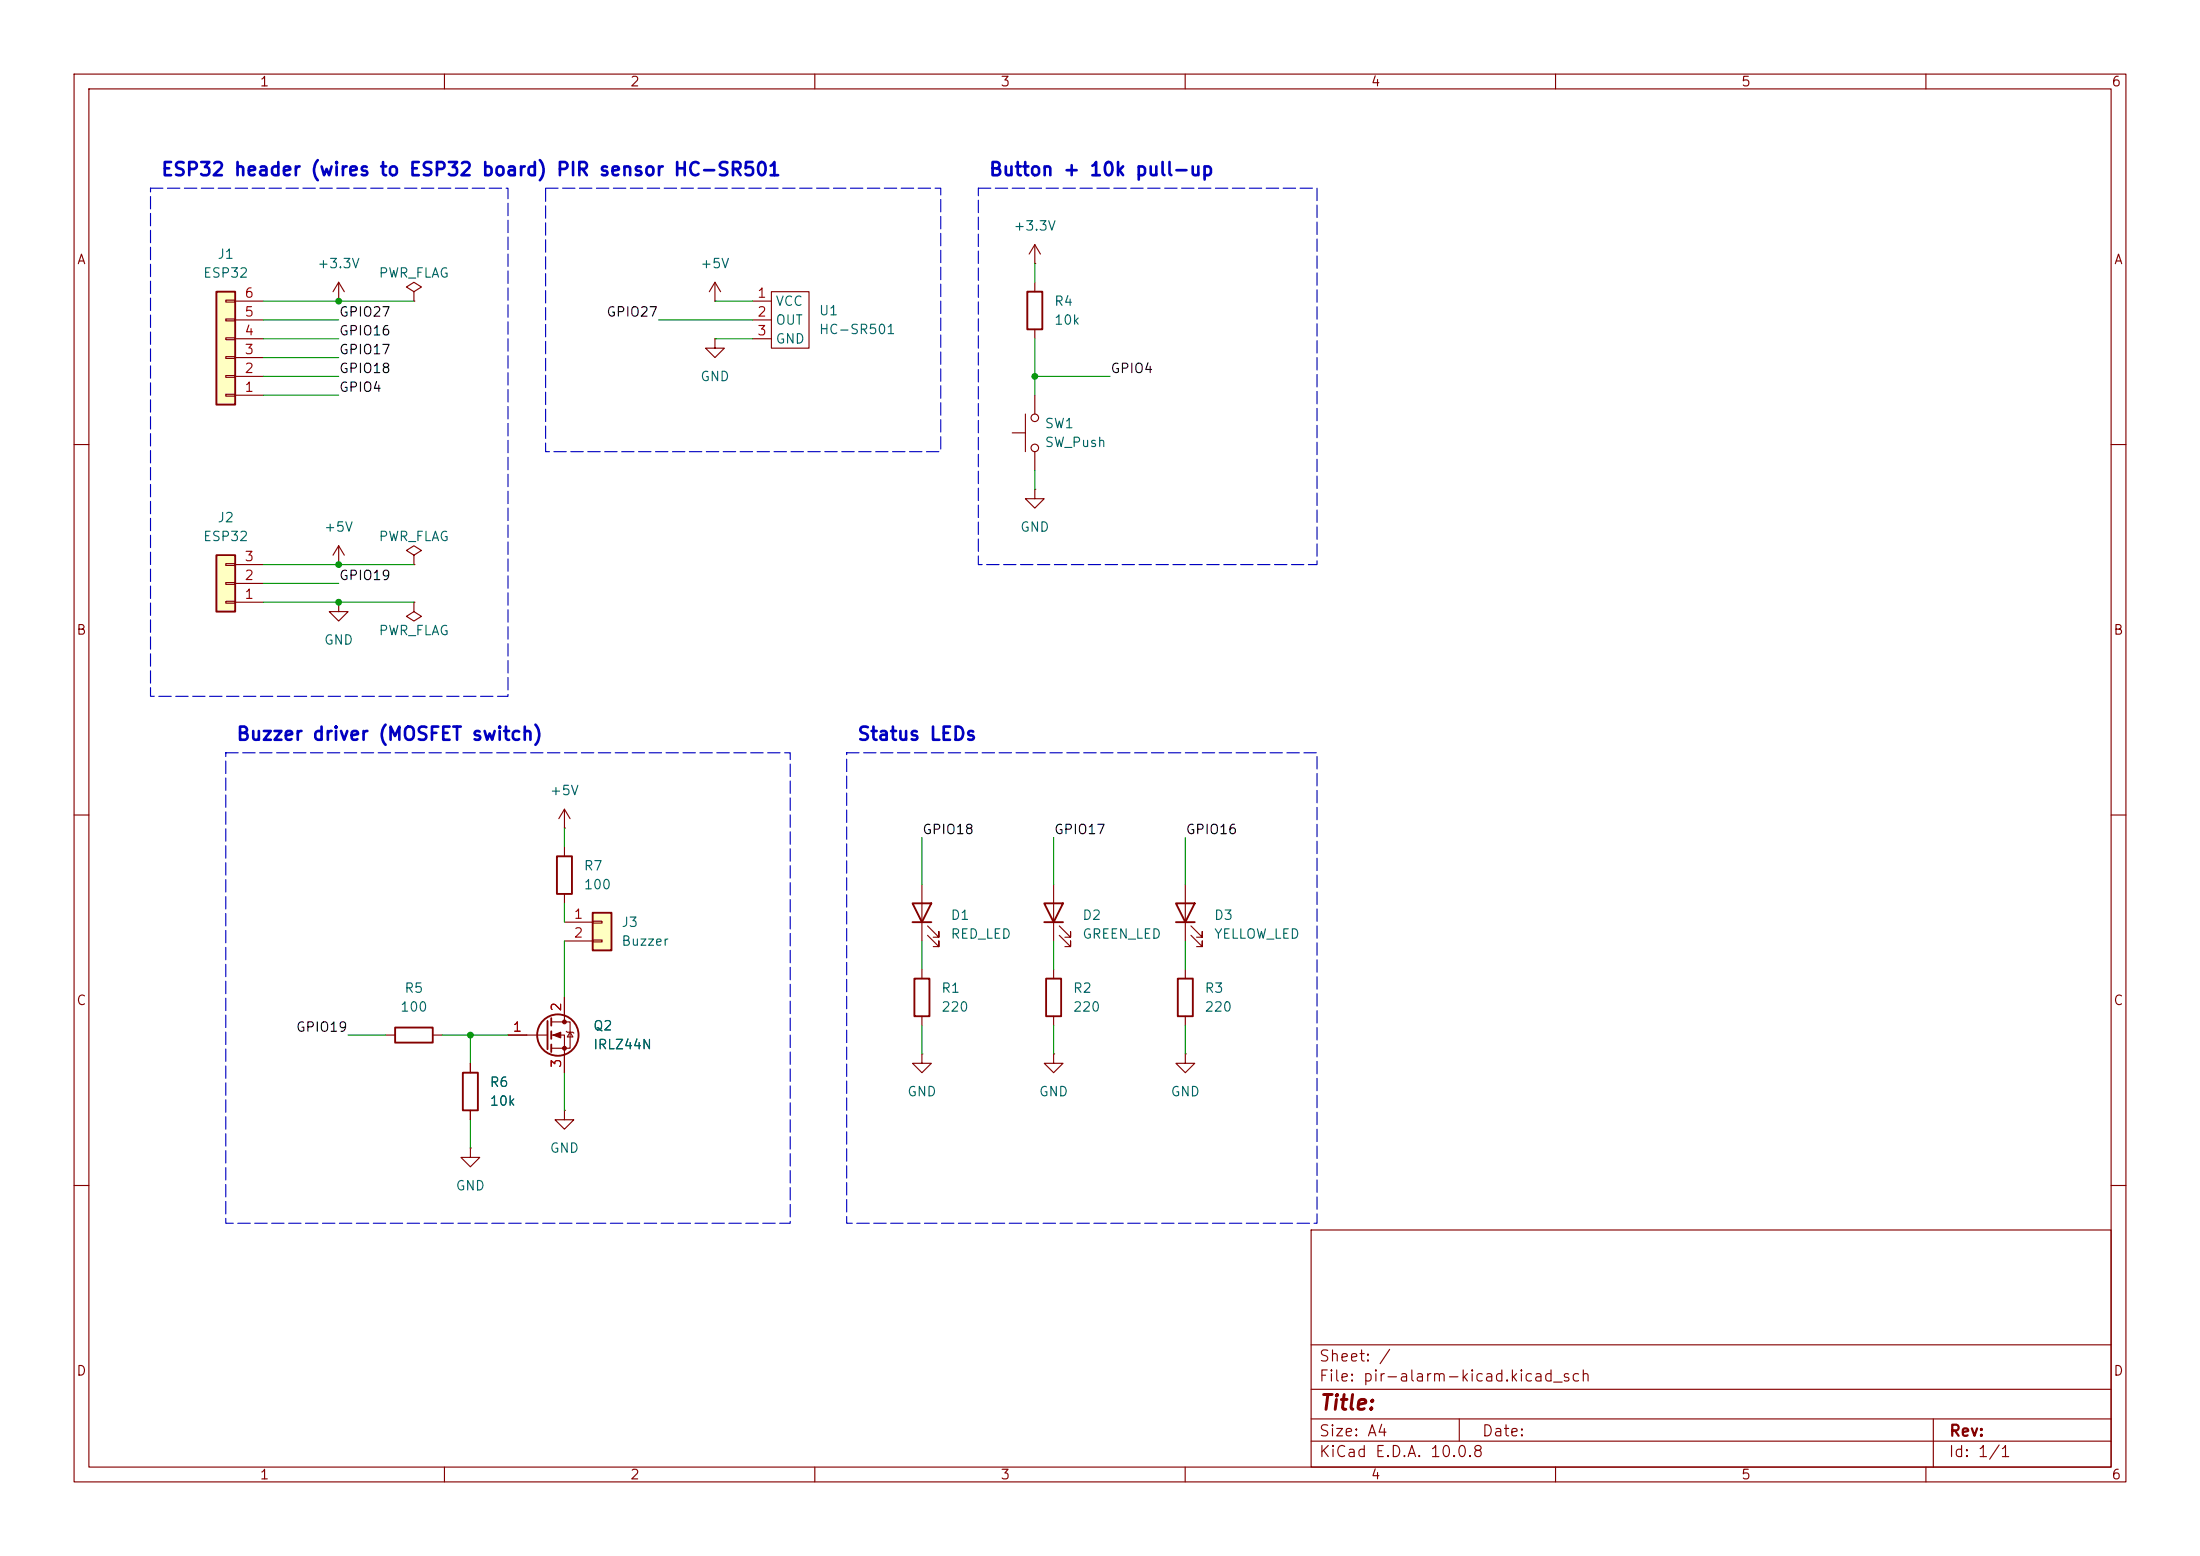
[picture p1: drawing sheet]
<svg xmlns="http://www.w3.org/2000/svg" width="297mm" height="210mm" viewBox="0 0 297 210" stroke-linecap="round" stroke-linejoin="round" font-family="sans-serif">
<g fill="none" stroke="#840000" stroke-width=".15">
<path d="M10 10h277v190h-277zM12 12h273v186h-273zM60 10v2M110 10v2M160 10v2M210 10v2M260 10v2M10 60h2M285 60h2M10 110h2M285 110h2M10 160h2"/>
<path d="M177 166h108v32h-108zM285 160h2M60 198v2M110 198v2M160 198v2M177 194.5h108M177 191.5h108M177 187.5h108M177 181.5h108M197 191.5v3M210 198v2M260 198v2"/>
<path d="M261 191.5v6.5"/>
</g>
<path d="M29.2 39.4h2.5v15.2h-2.5z" fill="#ffffc2"/>
<path d="M29.2 39.4h2.5v15.2h-2.5z" fill="none" stroke="#840000" stroke-width=".25"/>
<g fill="none" stroke="#840000" stroke-width=".15">
<path d="M45.7 38.1l-.7 1.3M45.7 38.1l.8 1.3M45.7 38.1v2.5M55.9 39.4l1-.7-1-.6-1 .6 1 .7v1.2M30.5 53.2h1.2v.3h-1.2zM30.5 50.7h1.2v.2h-1.2zM30.5 48.1h1.2v.3h-1.2zM30.5 45.6h1.2v.2h-1.2zM30.5 43.1h1.2v.2h-1.2zM30.5 40.5h1.2v.3h-1.2zM31.7 53.3h3.9M31.7 50.8h3.9"/>
<path d="M31.7 48.3h3.9M31.7 45.7h3.9M31.7 43.2h3.9M31.7 40.6h3.9M45.7 40.6h.1M55.9 40.6h.1M45.7 76.2h.1M45.7 73.7v2.5M45.7 73.7l-.7 1.2M45.7 73.7l.8 1.2M55.9 81.3v1.3l1 .6-1 .6-1-.6 1-.6M55.9 81.3h.1"/>
<path d="M160 142.2v1.3h1.3l-1.3 1.3-1.3-1.3h1.3M160 142.2h.1"/>
</g>
<path d="M80 123.2h2.5v5.1h-2.5z" fill="#ffffc2"/>
<g fill="none" stroke="#840000" stroke-width=".25">
<path d="M138.7 39.4h2v5.1h-2zM73.9 137.8v3.8M74.4 137.4v1M74.4 139.2v1M80 123.2h2.5v5.1h-2.5zM74.4 141v1"/>
<circle cx="75.3" cy="139.7" r="2.79"/>
</g>
<g fill="none" stroke="#840000" stroke-width=".15">
<path d="M96.5 38.1l-.7 1.3M96.5 38.1l.8 1.3M96.5 38.1v2.5M139.7 38.1v1.3M96.5 40.6h.1M139.7 44.5v1.2M68.6 139.7h5.3M74.4 137.9h2.6v3.6h-2.6M74.4 139.7h1.8v5.1M76.2 124.5h3.8M76.2 127h3.8M76.2 134.6v3.3"/>
<path d="M76.5 139.2l.1 .1h.7l.2 .1M77 139.3l.3 .7h-.7zM80 124.3h1.3v.3h-1.3zM80 126.9h1.3v.2h-1.3zM63.5 154.9v1.3h1.3l-1.3 1.3-1.3-1.3h1.3M63.5 154.9h.1"/>
</g>
<g fill="#840000" stroke="#840000" stroke-width=".15">
<path d="M74.7 139.7l1-.4v.8z"/>
<circle cx="76.2" cy="137.9" r=".25"/>
<circle cx="76.2" cy="141.5" r=".25"/>
</g>
<path d="M29.2 74.9h2.5v7.7h-2.5z" fill="#ffffc2"/>
<g fill="none" stroke="#840000" stroke-width=".25">
<path d="M29.2 74.9h2.5v7.7h-2.5zM75.2 115.6h2v5.1h-2zM53.3 138.7h5.1v2h-5.1zM123.2 121.9h2.5l-1.2 2.6zM123.2 124.5h2.5M123.4 132.1h2.1v5.1h-2.1zM141 121.9h2.5l-1.3 2.6zM141 124.5h2.5M141.2 132.1h2.1v5.1h-2.1zM158.7 121.9h2.6l-1.3 2.6zM158.7 124.5h2.6M159 132.1h2v5.1h-2z"/>
<path d="M62.5 144.8h2v5.1h-2z"/>
</g>
<g fill="none" stroke="#840000" stroke-width=".15">
<path d="M104.1 39.4h5.1v7.6h-5.1zM139.7 35.6h.1M139.7 33l-.8 1.3M139.7 33l.8 1.3M139.7 33v2.6M96.5 45.7v1.3h1.3l-1.3 1.3-1.3-1.3h1.3M96.5 45.7h.1M101.6 40.6h2.5M101.6 43.2h2.5M101.6 45.7h2.5M136.7 58.4h1.7M138.4 55.9v5.1"/>
<path d="M139.7 53.3v2.6M30.5 78.6h1.2v.3h-1.2zM30.5 76.1h1.2v.2h-1.2zM31.7 78.7h3.9M31.7 76.2h3.9M55.9 74.9l1-.6-1-.6-1 .6 1 .6v1.3M55.9 76.2h.1M139.7 66v1.3h1.3l-1.3 1.3-1.3-1.3h1.3M139.7 66h.1M139.7 61v2.5M30.5 81.2h1.2v.2h-1.2zM31.7 81.3h3.9"/>
<path d="M45.7 81.3v1.3h1.3l-1.3 1.2-1.3-1.2h1.3M45.7 81.3h.1M76.2 111.8h.1M76.2 109.2l-.8 1.3M76.2 109.2l.8 1.3M76.2 109.2v2.6M76.2 114.3v1.3M124.5 119.4v7.6M142.2 119.4v7.6M160 119.4v7.6M52.1 139.7h1.2M58.4 139.7h1.3"/>
<path d="M68.6 139.7h2.5M76.2 120.7v1.2M76.2 134.6v2.6M124.5 130.8v1.3M124.5 137.2v1.2M125.2 126.2l1.5 1.6v-.8v.8h-.7M125.2 125l1.5 1.5v-.8v.8h-.7M142.2 130.8v1.3M142.2 137.2v1.2M143 126.2l1.5 1.6v-.8v.8h-.7M143 125l1.5 1.5v-.8v.8h-.7M160 130.8v1.3"/>
<path d="M160 137.2v1.2M160.8 126.2l1.5 1.6v-.8v.8h-.8M160.8 125l1.5 1.5v-.8v.8h-.8M63.5 143.5v1.3M63.5 149.9v1.2M76.2 149.9v1.2h1.3l-1.3 1.3-1.3-1.3h1.3M76.2 149.9h.1M76.2 142.2v2.6M124.5 142.2v1.3h1.2l-1.2 1.3-1.3-1.3h1.3M124.5 142.2h.1M142.2 142.2v1.3h1.3l-1.3 1.3-1.2-1.3h1.2M142.2 142.2h.1"/>
<circle cx="139.7" cy="56.4" r=".51"/>
<circle cx="139.7" cy="60.5" r=".51"/>
</g>
<g fill="none" stroke="#009600" stroke-width=".15">
<path d="M139.7 35.6v2.5M35.6 50.8h10.1M35.6 48.3h10.1M35.6 45.7h10.1M35.6 40.6h20.3M35.6 53.3h10.1M35.6 43.2h10.1M88.9 43.2h12.7M96.5 45.7h5.1M96.5 40.6h5.1M139.7 50.8h10.2M139.7 45.7v7.6"/>
<path d="M35.6 78.7h10.1M35.6 76.2h20.3M139.7 63.5v2.5M35.6 81.3h20.3M76.2 111.8v2.5M124.5 113v6.4M142.2 113v6.4M160 113v6.4M47 139.7h5.1M59.7 139.7h8.9M63.5 139.7v3.8M76.2 121.9v2.6"/>
<path d="M76.2 127v7.6M124.5 127v3.8M124.5 138.4v3.8M142.2 127v3.8M142.2 138.4v3.8M160 127v3.8M160 138.4v3.8M63.5 151.1v3.8M76.2 144.8v5.1"/>
</g>
<path d="M20.3 25.4h48.3v68.6h-48.3zM73.7 25.4h53.3v35.6h-53.3zM132.1 25.4h45.7v50.8h-45.7zM30.5 101.6h76.2v63.5h-76.2zM114.3 101.6h63.5v63.5h-63.5z" fill="none" stroke="#0000c2" stroke-width=".15" stroke-dasharray="1.7 .6"/>
<g fill="#009600">
<circle cx="45.7" cy="40.6" r=".46"/>
<circle cx="45.7" cy="76.2" r=".46"/>
<circle cx="45.7" cy="81.3" r=".46"/>
<circle cx="63.5" cy="139.7" r=".46"/>
<circle cx="139.7" cy="50.8" r=".46"/>
</g>
<text font-size="2" fill="#840000" x="178" y="190.8">Title:</text>
<g font-size="1.8" fill="#0000c2">
<text x="21.6" y="24.2">ESP32 header (wires to ESP32 board) PIR sensor HC-SR501</text>
<text x="133.4" y="24.2">Button + 10k pull-up</text>
<text x="31.8" y="100.4">Buzzer driver (MOSFET switch)</text>
<text x="115.6" y="100.4">Status LEDs</text>
</g>
<g font-size="1.5" fill="#840000">
<text x="178" y="184.1">Sheet: /</text>
<text x="178" y="186.8">File: pir-alarm-kicad.kicad_sch</text>
<text x="178" y="197">KiCad E.D.A. 10.0.8</text>
<text x="178" y="194.2">Size: A4</text>
<text x="200" y="194.2">Date:</text>
<text x="263" y="197">Id: 1/1</text>
<text x="263" y="194.2">Rev:</text>
</g>
<g font-size="1.3" fill="#840000">
<text x="35" y="12">1</text>
<text x="85" y="12">2</text>
<text x="135" y="12">3</text>
<text x="185" y="12">4</text>
<text x="235" y="12">5</text>
<text x="285" y="12">6</text>
<text x="10.3" y="36">A</text>
<text x="285.3" y="36">A</text>
<text x="10.2" y="86">B</text>
<text x="285.2" y="86">B</text>
<text x="10.2" y="136">C</text>
<text x="285.2" y="136">C</text>
<text x="10.2" y="186">D</text>
<text x="285.2" y="186">D</text>
<text x="35" y="200">1</text>
<text x="85" y="200">2</text>
<text x="135" y="200">3</text>
<text x="185" y="200">4</text>
<text x="235" y="200">5</text>
<text x="285" y="200">6</text>
</g>
<g font-size="1.3" fill="#006464">
<text x="29.3" y="35.3">J1</text>
<text x="136.7" y="31.4">+3.3V</text>
<text x="27.3" y="37.8">ESP32</text>
<text x="42.8" y="36.5">+3.3V</text>
<text x="51" y="37.8">PWR_FLAG</text>
<text x="94.5" y="36.5">+5V</text>
<text x="104.6" y="41.6">VCC</text>
<text x="142.2" y="41.6">R4</text>
<text x="104.6" y="44.1">OUT</text>
<text x="104.6" y="46.7">GND</text>
<text x="110.5" y="42.9">U1</text>
<text x="110.5" y="45.4">HC-SR501</text>
<text x="142.2" y="44.1">10k</text>
<text x="94.5" y="51.8">GND</text>
<text x="141" y="58.1">SW1</text>
<text x="141" y="60.7">SW_Push</text>
<text x="29.3" y="70.8">J2</text>
<text x="27.3" y="73.4">ESP32</text>
<text x="43.7" y="72.1">+5V</text>
<text x="51" y="73.4">PWR_FLAG</text>
<text x="137.6" y="72.1">GND</text>
<text x="43.7" y="87.3">GND</text>
<text x="51" y="86.1">PWR_FLAG</text>
<text x="74.1" y="107.6">+5V</text>
<text x="78.7" y="117.8">R7</text>
<text x="78.7" y="120.3">100</text>
<text x="83.8" y="125.4">J3</text>
<text x="128.3" y="124.5">D1</text>
<text x="146" y="124.5">D2</text>
<text x="163.8" y="124.5">D3</text>
<text x="83.8" y="128">Buzzer</text>
<text x="128.3" y="127">RED_LED</text>
<text x="146" y="127">GREEN_LED</text>
<text x="163.8" y="127">YELLOW_LED</text>
<text x="53.9" y="136.9">100</text>
<text x="54.5" y="134.3">R5</text>
<text x="127" y="134.3">R1</text>
<text x="127" y="136.9">220</text>
<text x="144.8" y="134.3">R2</text>
<text x="144.8" y="136.9">220</text>
<text x="162.5" y="134.3">R3</text>
<text x="162.5" y="136.9">220</text>
<text x="80" y="139.4">Q2</text>
<text x="80" y="141.9">IRLZ44N</text>
<text x="66" y="147">R6</text>
<text x="66" y="149.6">10k</text>
<text x="122.4" y="148.3">GND</text>
<text x="140.2" y="148.3">GND</text>
<text x="158" y="148.3">GND</text>
<text x="74.1" y="155.9">GND</text>
<text x="61.4" y="161">GND</text>
</g>
<g font-size="1.3" fill="#a90000">
<text x="32.9" y="40.5">6</text>
<text x="102.1" y="40.5">1</text>
<text x="32.9" y="45.6">4</text>
<text x="32.9" y="43">5</text>
<text x="102.1" y="43">2</text>
<text x="102.1" y="45.6">3</text>
<text x="32.9" y="53.2">1</text>
<text x="32.9" y="50.7">2</text>
<text x="32.9" y="48.1">3</text>
<text x="32.9" y="76.1">3</text>
<text x="32.9" y="81.1">1</text>
<text x="32.9" y="78.6">2</text>
<text x="77.4" y="124.3">1</text>
<text x="77.4" y="126.9">2</text>
<text x="76.1" y="136.6" transform="rotate(-90 76.1 136.6)">2</text>
<text x="69.1" y="139.6">1</text>
<text x="76.1" y="144.2" transform="rotate(-90 76.1 144.2)">3</text>
</g>
<g font-size="1.3" fill="#0f0f0f">
<text x="45.7" y="45.6">GPIO16</text>
<text x="45.7" y="43.1">GPIO27</text>
<text x="81.8" y="43.1">GPIO27</text>
<text x="45.7" y="53.2">GPIO4</text>
<text x="45.7" y="50.7">GPIO18</text>
<text x="45.7" y="48.1">GPIO17</text>
<text x="149.8" y="50.7">GPIO4</text>
<text x="45.7" y="78.6">GPIO19</text>
<text x="124.4" y="112.9">GPIO18</text>
<text x="142.2" y="112.9">GPIO17</text>
<text x="160" y="112.9">GPIO16</text>
<text x="39.9" y="139.6">GPIO19</text>
</g>
</svg>
